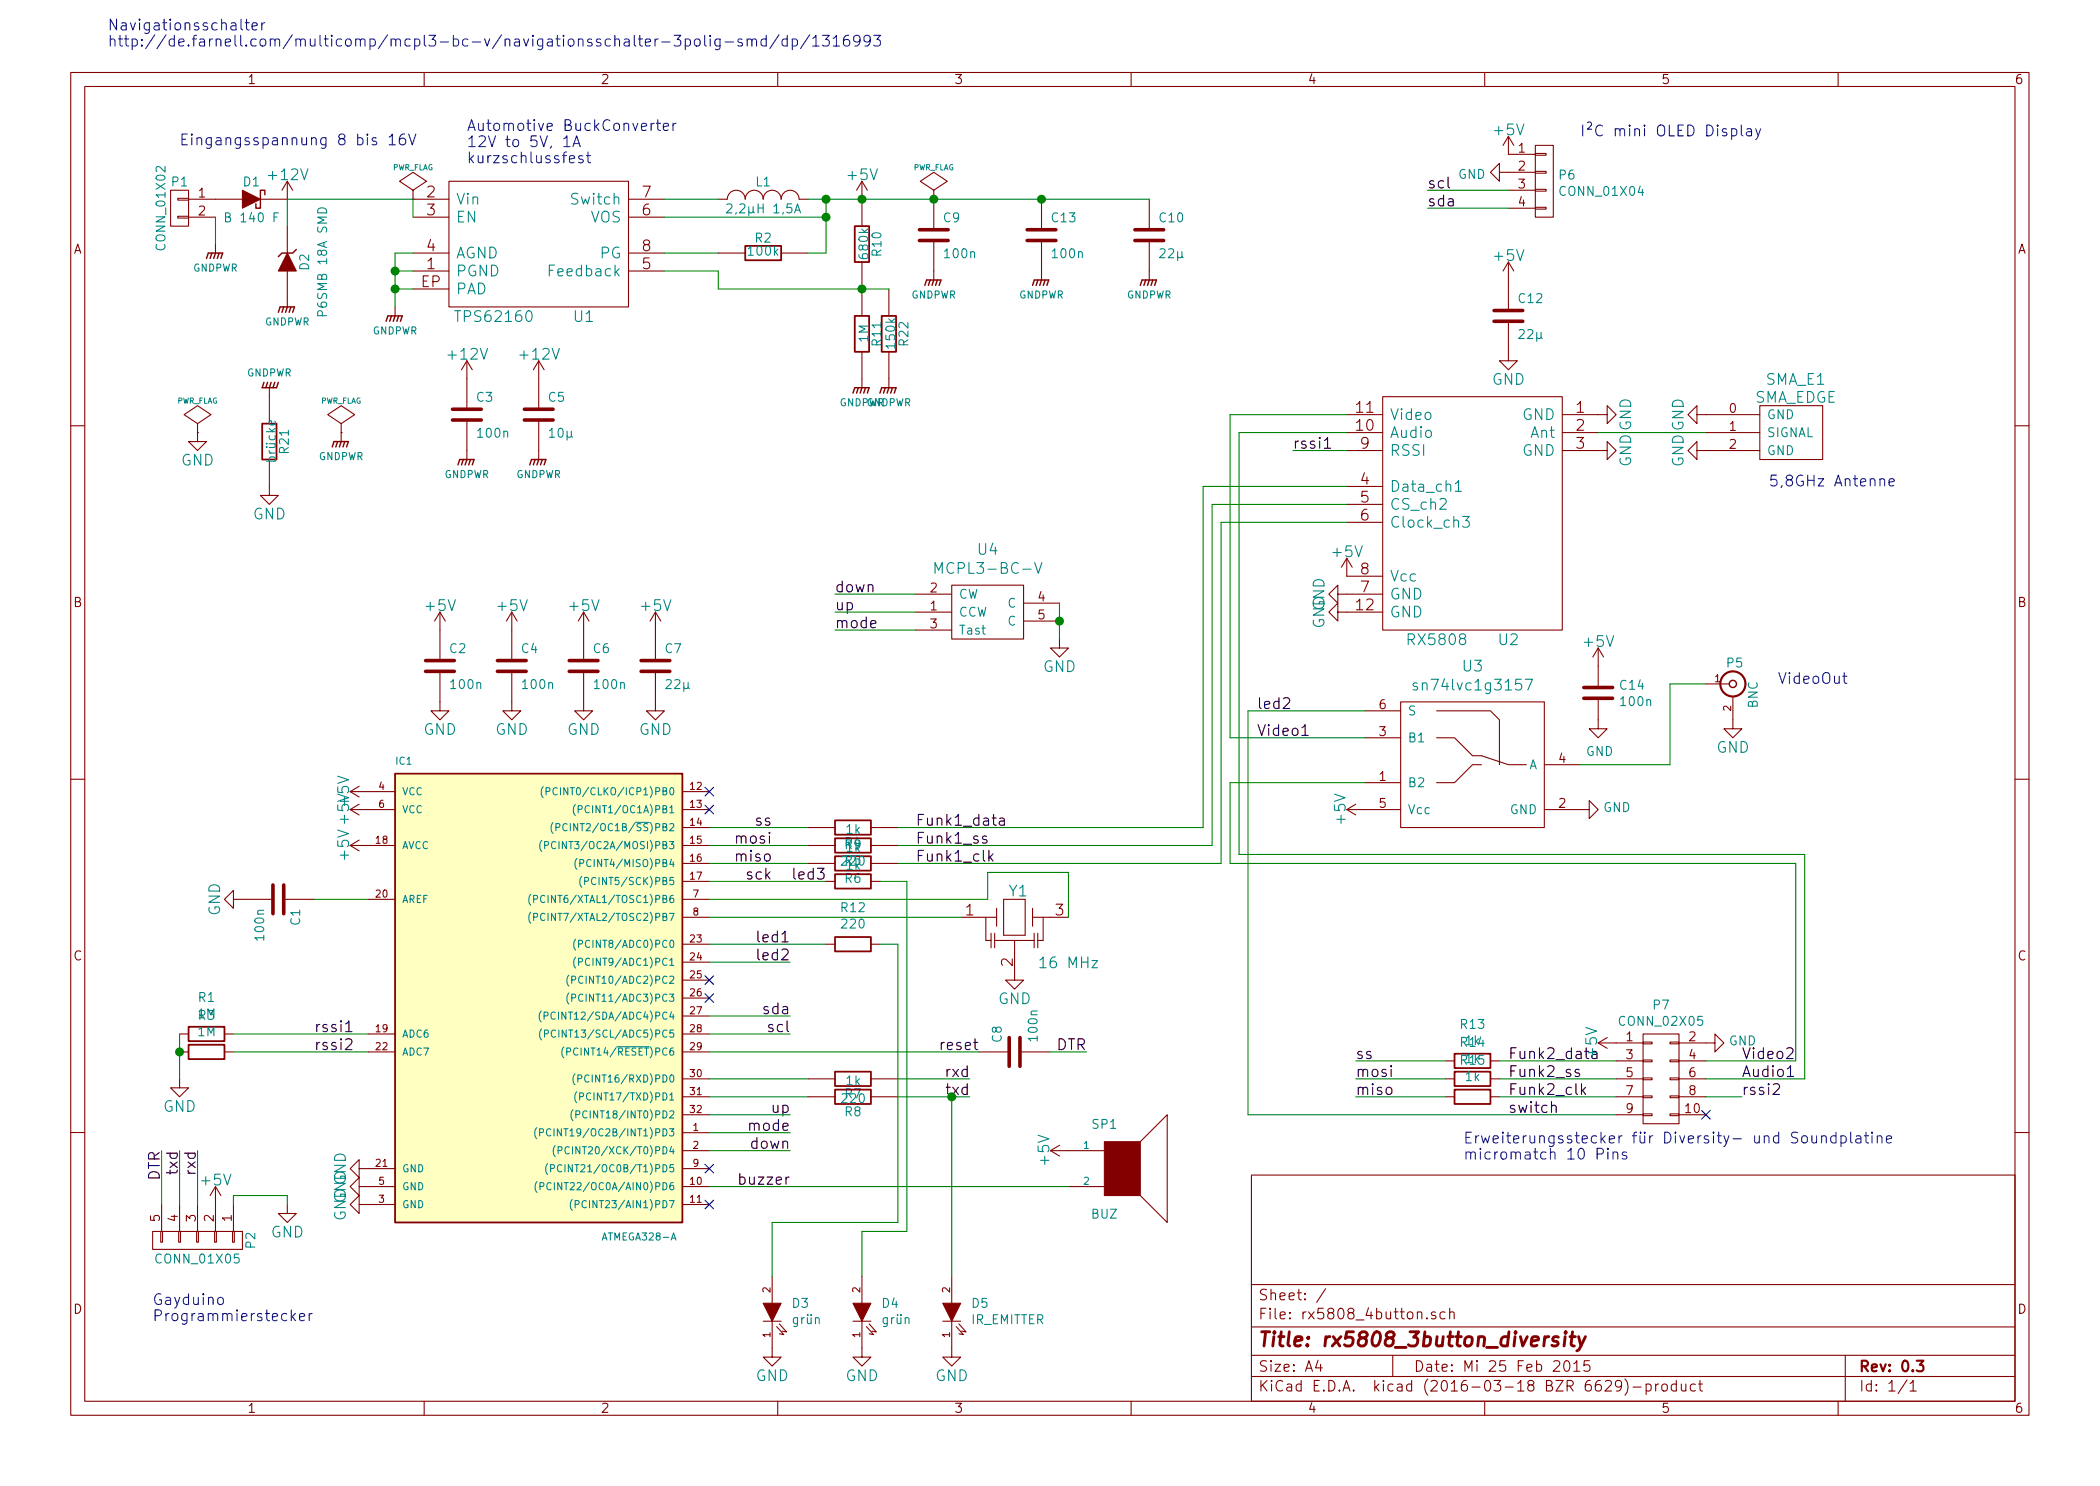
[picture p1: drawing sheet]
EESchema Schematic File Version 2
LIBS:SMA_EDGE
LIBS:power
LIBS:device
LIBS:transistors
LIBS:conn
LIBS:linear
LIBS:regul
LIBS:74xx
LIBS:cmos4000
LIBS:adc-dac
LIBS:memory
LIBS:xilinx
LIBS:microcontrollers
LIBS:dsp
LIBS:microchip
LIBS:analog_switches
LIBS:motorola
LIBS:texas
LIBS:intel
LIBS:audio
LIBS:interface
LIBS:digital-audio
LIBS:philips
LIBS:display
LIBS:cypress
LIBS:siliconi
LIBS:opto
LIBS:atmel
LIBS:contrib
LIBS:valves
LIBS:Resonator_3pins
LIBS:rx5808
LIBS:tps62160
LIBS:Rafi
LIBS:ok-74logic
LIBS:ok-switches
LIBS:rx5808_4button-cache
EELAYER 25 0
EELAYER END
$Descr A4 11693 8268
encoding utf-8
Sheet 1 1
Title "rx5808_3button_diversity"
Date "Mi 25 Feb 2015"
Rev "0.3"
Comp ""
Comment1 ""
Comment2 ""
Comment3 ""
Comment4 ""
$EndDescr
$Comp
L ATMEGA328-A IC1
U 1 1
P 2950 5500
F 0 "IC1" H 2200 6750 40  0000 L BNN
F 1 "ATMEGA328-A" H 3350 4100 40  0000 L BNN
F 2 "Housings_QFP:TQFP-32_7x7mm_Pitch0.8mm" H 2950 5500 30  0001 C CIN
F 3 "" H 2950 5500 60  0000 C CNN
	1    2950 5500
	1    0    0    -1  
$EndComp
$Comp
L +5V #PWR01
U 1 1
P 2050 4400
F 0 "#PWR01" H 2050 4250 60  0001 C CNN
F 1 "+5V" H 2050 4540 60  0000 C CNN
F 2 "" H 2050 4400 60  0000 C CNN
F 3 "" H 2050 4400 60  0000 C CNN
	1    2050 4400
	0    -1   -1   0   
$EndComp
$Comp
L +5V #PWR02
U 1 1
P 2050 4500
F 0 "#PWR02" H 2050 4350 60  0001 C CNN
F 1 "+5V" H 2050 4640 60  0000 C CNN
F 2 "" H 2050 4500 60  0000 C CNN
F 3 "" H 2050 4500 60  0000 C CNN
	1    2050 4500
	0    -1   -1   0   
$EndComp
$Comp
L +5V #PWR03
U 1 1
P 2050 4700
F 0 "#PWR03" H 2050 4550 60  0001 C CNN
F 1 "+5V" H 2050 4840 60  0000 C CNN
F 2 "" H 2050 4700 60  0000 C CNN
F 3 "" H 2050 4700 60  0000 C CNN
	1    2050 4700
	0    -1   -1   0   
$EndComp
$Comp
L GND #PWR04
U 1 1
P 2050 6500
F 0 "#PWR04" H 2050 6250 60  0001 C CNN
F 1 "GND" H 2050 6350 60  0000 C CNN
F 2 "" H 2050 6500 60  0000 C CNN
F 3 "" H 2050 6500 60  0000 C CNN
	1    2050 6500
	0    1    1    0   
$EndComp
$Comp
L GND #PWR05
U 1 1
P 2050 6600
F 0 "#PWR05" H 2050 6350 60  0001 C CNN
F 1 "GND" H 2050 6450 60  0000 C CNN
F 2 "" H 2050 6600 60  0000 C CNN
F 3 "" H 2050 6600 60  0000 C CNN
	1    2050 6600
	0    1    1    0   
$EndComp
$Comp
L GND #PWR06
U 1 1
P 2050 6700
F 0 "#PWR06" H 2050 6450 60  0001 C CNN
F 1 "GND" H 2050 6550 60  0000 C CNN
F 2 "" H 2050 6700 60  0000 C CNN
F 3 "" H 2050 6700 60  0000 C CNN
	1    2050 6700
	0    1    1    0   
$EndComp
$Comp
L C-RESCUE-rx5808_4button C2
U 1 1
P 2450 3700
F 0 "C2" H 2500 3800 50  0000 L CNN
F 1 "100n" H 2500 3600 50  0000 L CNN
F 2 "Capacitors_SMD:C_0603" H 2488 3550 30  0001 C CNN
F 3 "" H 2450 3700 60  0000 C CNN
	1    2450 3700
	1    0    0    -1  
$EndComp
$Comp
L +5V #PWR07
U 1 1
P 2450 3500
F 0 "#PWR07" H 2450 3350 60  0001 C CNN
F 1 "+5V" H 2450 3640 60  0000 C CNN
F 2 "" H 2450 3500 60  0000 C CNN
F 3 "" H 2450 3500 60  0000 C CNN
	1    2450 3500
	1    0    0    -1  
$EndComp
$Comp
L GND #PWR08
U 1 1
P 2450 3900
F 0 "#PWR08" H 2450 3650 60  0001 C CNN
F 1 "GND" H 2450 3750 60  0000 C CNN
F 2 "" H 2450 3900 60  0000 C CNN
F 3 "" H 2450 3900 60  0000 C CNN
	1    2450 3900
	1    0    0    -1  
$EndComp
$Comp
L C-RESCUE-rx5808_4button C4
U 1 1
P 2850 3700
F 0 "C4" H 2900 3800 50  0000 L CNN
F 1 "100n" H 2900 3600 50  0000 L CNN
F 2 "Capacitors_SMD:C_0603" H 2888 3550 30  0001 C CNN
F 3 "" H 2850 3700 60  0000 C CNN
	1    2850 3700
	1    0    0    -1  
$EndComp
$Comp
L +5V #PWR09
U 1 1
P 2850 3500
F 0 "#PWR09" H 2850 3350 60  0001 C CNN
F 1 "+5V" H 2850 3640 60  0000 C CNN
F 2 "" H 2850 3500 60  0000 C CNN
F 3 "" H 2850 3500 60  0000 C CNN
	1    2850 3500
	1    0    0    -1  
$EndComp
$Comp
L GND #PWR010
U 1 1
P 2850 3900
F 0 "#PWR010" H 2850 3650 60  0001 C CNN
F 1 "GND" H 2850 3750 60  0000 C CNN
F 2 "" H 2850 3900 60  0000 C CNN
F 3 "" H 2850 3900 60  0000 C CNN
	1    2850 3900
	1    0    0    -1  
$EndComp
$Comp
L C-RESCUE-rx5808_4button C6
U 1 1
P 3250 3700
F 0 "C6" H 3300 3800 50  0000 L CNN
F 1 "100n" H 3300 3600 50  0000 L CNN
F 2 "Capacitors_SMD:C_0603" H 3288 3550 30  0001 C CNN
F 3 "" H 3250 3700 60  0000 C CNN
	1    3250 3700
	1    0    0    -1  
$EndComp
$Comp
L +5V #PWR011
U 1 1
P 3250 3500
F 0 "#PWR011" H 3250 3350 60  0001 C CNN
F 1 "+5V" H 3250 3640 60  0000 C CNN
F 2 "" H 3250 3500 60  0000 C CNN
F 3 "" H 3250 3500 60  0000 C CNN
	1    3250 3500
	1    0    0    -1  
$EndComp
$Comp
L GND #PWR012
U 1 1
P 3250 3900
F 0 "#PWR012" H 3250 3650 60  0001 C CNN
F 1 "GND" H 3250 3750 60  0000 C CNN
F 2 "" H 3250 3900 60  0000 C CNN
F 3 "" H 3250 3900 60  0000 C CNN
	1    3250 3900
	1    0    0    -1  
$EndComp
$Comp
L C-RESCUE-rx5808_4button C7
U 1 1
P 3650 3700
F 0 "C7" H 3700 3800 50  0000 L CNN
F 1 "22µ" H 3700 3600 50  0000 L CNN
F 2 "Capacitors_SMD:C_1206" H 3688 3550 30  0001 C CNN
F 3 "" H 3650 3700 60  0000 C CNN
	1    3650 3700
	1    0    0    -1  
$EndComp
$Comp
L +5V #PWR013
U 1 1
P 3650 3500
F 0 "#PWR013" H 3650 3350 60  0001 C CNN
F 1 "+5V" H 3650 3640 60  0000 C CNN
F 2 "" H 3650 3500 60  0000 C CNN
F 3 "" H 3650 3500 60  0000 C CNN
	1    3650 3500
	1    0    0    -1  
$EndComp
$Comp
L GND #PWR014
U 1 1
P 3650 3900
F 0 "#PWR014" H 3650 3650 60  0001 C CNN
F 1 "GND" H 3650 3750 60  0000 C CNN
F 2 "" H 3650 3900 60  0000 C CNN
F 3 "" H 3650 3900 60  0000 C CNN
	1    3650 3900
	1    0    0    -1  
$EndComp
Text Label 4400 6200 2    60   ~ 0
up
Text Label 4400 6300 2    60   ~ 0
mode
Text Label 4400 6400 2    60   ~ 0
down
Text Label 4400 6600 2    60   ~ 0
buzzer
$Comp
L R-RESCUE-rx5808_4button R6
U 1 1
P 4750 4800
F 0 "R6" V 4830 4800 50  0000 C CNN
F 1 "1k" V 4757 4801 50  0000 C CNN
F 2 "Resistors_SMD:R_0603" V 4680 4800 30  0001 C CNN
F 3 "" H 4750 4800 30  0000 C CNN
	1    4750 4800
	0    1    1    0   
$EndComp
$Comp
L R-RESCUE-rx5808_4button R4
U 1 1
P 4750 4600
F 0 "R4" V 4830 4600 50  0000 C CNN
F 1 "1k" V 4757 4601 50  0000 C CNN
F 2 "Resistors_SMD:R_0603" V 4680 4600 30  0001 C CNN
F 3 "" H 4750 4600 30  0000 C CNN
	1    4750 4600
	0    1    1    0   
$EndComp
$Comp
L R-RESCUE-rx5808_4button R5
U 1 1
P 4750 4700
F 0 "R5" V 4830 4700 50  0000 C CNN
F 1 "1k" V 4757 4701 50  0000 C CNN
F 2 "Resistors_SMD:R_0603" V 4680 4700 30  0001 C CNN
F 3 "" H 4750 4700 30  0000 C CNN
	1    4750 4700
	0    1    1    0   
$EndComp
NoConn ~ 3950 4400
Text Label 4300 4700 2    60   ~ 0
mosi
Text Label 4300 4800 2    60   ~ 0
miso
Text Label 4300 4900 2    60   ~ 0
sck
Text Label 5450 5850 2    60   ~ 0
reset
$Comp
L C-RESCUE-rx5808_4button C1
U 1 1
P 1550 5000
F 0 "C1" H 1600 5100 50  0000 L CNN
F 1 "100n" H 1600 4900 50  0000 L CNN
F 2 "Capacitors_SMD:C_0603" H 1588 4850 30  0001 C CNN
F 3 "" H 1550 5000 60  0000 C CNN
	1    1550 5000
	0    1    1    0   
$EndComp
$Comp
L GND #PWR015
U 1 1
P 1350 5000
F 0 "#PWR015" H 1350 4750 60  0001 C CNN
F 1 "GND" H 1350 4850 60  0000 C CNN
F 2 "" H 1350 5000 60  0000 C CNN
F 3 "" H 1350 5000 60  0000 C CNN
	1    1350 5000
	0    1    1    0   
$EndComp
$Comp
L CONN_01X05 P2
U 1 1
P 1100 6900
F 0 "P2" H 1100 7200 50  0000 C CNN
F 1 "CONN_01X05" V 1200 6900 50  0000 C CNN
F 2 "Pin_Headers:Pin_Header_Angled_1x05" H 1100 6900 60  0001 C CNN
F 3 "" H 1100 6900 60  0000 C CNN
	1    1100 6900
	0    1    1    0   
$EndComp
Text Notes 850  7350 0    60   ~ 0
Gayduino\nProgrammierstecker
NoConn ~ 3950 5450
NoConn ~ 3950 5550
Text Label 1750 5750 0    60   ~ 0
rssi1
$Comp
L RESONATEUR Y1
U 1 1
P 5650 5150
F 0 "Y1" H 5670 5350 60  0000 C CNN
F 1 "16 MHz" H 5950 4950 60  0000 C CNN
F 2 "CSTCE16:CerOsc_3,2x1,3" H 5650 5150 60  0001 C CNN
F 3 "" H 5650 5150 60  0000 C CNN
	1    5650 5150
	1    0    0    -1  
$EndComp
$Comp
L GND #PWR016
U 1 1
P 5650 5400
F 0 "#PWR016" H 5650 5150 60  0001 C CNN
F 1 "GND" H 5650 5250 60  0000 C CNN
F 2 "" H 5650 5400 60  0000 C CNN
F 3 "" H 5650 5400 60  0000 C CNN
	1    5650 5400
	1    0    0    -1  
$EndComp
$Comp
L C-RESCUE-rx5808_4button C8
U 1 1
P 5650 5850
F 0 "C8" H 5700 5950 50  0000 L CNN
F 1 "100n" H 5700 5750 50  0000 L CNN
F 2 "Capacitors_SMD:C_0603" V 5850 5850 30  0001 C CNN
F 3 "" H 5650 5850 60  0000 C CNN
	1    5650 5850
	0    -1   -1   0   
$EndComp
Text Label 6050 5850 2    60   ~ 0
DTR
Text Label 5400 6000 2    60   ~ 0
rxd
Text Label 5400 6100 2    60   ~ 0
txd
Text Label 1100 6400 3    60   ~ 0
rxd
Text Label 1000 6400 3    60   ~ 0
txd
Text Label 900  6400 3    60   ~ 0
DTR
$Comp
L GND #PWR017
U 1 1
P 1600 6700
F 0 "#PWR017" H 1600 6450 60  0001 C CNN
F 1 "GND" H 1600 6550 60  0000 C CNN
F 2 "" H 1600 6700 60  0000 C CNN
F 3 "" H 1600 6700 60  0000 C CNN
	1    1600 6700
	1    0    0    -1  
$EndComp
$Comp
L +5V #PWR018
U 1 1
P 1200 6700
F 0 "#PWR018" H 1200 6550 60  0001 C CNN
F 1 "+5V" H 1200 6840 60  0000 C CNN
F 2 "" H 1200 6700 60  0000 C CNN
F 3 "" H 1200 6700 60  0000 C CNN
	1    1200 6700
	1    0    0    -1  
$EndComp
$Comp
L R-RESCUE-rx5808_4button R7
U 1 1
P 4750 6000
F 0 "R7" V 4830 6000 50  0000 C CNN
F 1 "1k" V 4757 6001 50  0000 C CNN
F 2 "Resistors_SMD:R_0603" V 4680 6000 30  0001 C CNN
F 3 "" H 4750 6000 30  0000 C CNN
	1    4750 6000
	0    1    1    0   
$EndComp
$Comp
L R-RESCUE-rx5808_4button R8
U 1 1
P 4750 6100
F 0 "R8" V 4830 6100 50  0000 C CNN
F 1 "220" V 4757 6101 50  0000 C CNN
F 2 "Resistors_SMD:R_0603" V 4680 6100 30  0001 C CNN
F 3 "" H 4750 6100 30  0000 C CNN
	1    4750 6100
	0    1    1    0   
$EndComp
Text Label 5100 4800 0    60   ~ 0
Funk1_clk
Text Label 5100 4700 0    60   ~ 0
Funk1_ss
Text Label 5100 4600 0    60   ~ 0
Funk1_data
$Comp
L RX5808 U2
U 1 1
P 8200 2850
F 0 "U2" H 8400 2150 60  0000 C CNN
F 1 "RX5808" H 8000 2150 60  0000 C CNN
F 2 "Foxtech:RX5808" H 6750 2050 60  0001 C CNN
F 3 "" H 6750 2050 60  0000 C CNN
	1    8200 2850
	1    0    0    -1  
$EndComp
$Comp
L +5V #PWR019
U 1 1
P 7500 3200
F 0 "#PWR019" H 7500 3050 60  0001 C CNN
F 1 "+5V" H 7500 3340 60  0000 C CNN
F 2 "" H 7500 3200 60  0000 C CNN
F 3 "" H 7500 3200 60  0000 C CNN
	1    7500 3200
	1    0    0    -1  
$EndComp
$Comp
L GND #PWR020
U 1 1
P 7500 3400
F 0 "#PWR020" H 7500 3150 60  0001 C CNN
F 1 "GND" H 7500 3250 60  0000 C CNN
F 2 "" H 7500 3400 60  0000 C CNN
F 3 "" H 7500 3400 60  0000 C CNN
	1    7500 3400
	0    1    1    0   
$EndComp
$Comp
L GND #PWR021
U 1 1
P 7500 3300
F 0 "#PWR021" H 7500 3050 60  0001 C CNN
F 1 "GND" H 7500 3150 60  0000 C CNN
F 2 "" H 7500 3300 60  0000 C CNN
F 3 "" H 7500 3300 60  0000 C CNN
	1    7500 3300
	0    1    1    0   
$EndComp
$Comp
L GND #PWR022
U 1 1
P 8900 2500
F 0 "#PWR022" H 8900 2250 60  0001 C CNN
F 1 "GND" H 8900 2350 60  0000 C CNN
F 2 "" H 8900 2500 60  0000 C CNN
F 3 "" H 8900 2500 60  0000 C CNN
	1    8900 2500
	0    -1   -1   0   
$EndComp
$Comp
L GND #PWR023
U 1 1
P 8900 2300
F 0 "#PWR023" H 8900 2050 60  0001 C CNN
F 1 "GND" H 8900 2150 60  0000 C CNN
F 2 "" H 8900 2300 60  0000 C CNN
F 3 "" H 8900 2300 60  0000 C CNN
	1    8900 2300
	0    -1   -1   0   
$EndComp
$Comp
L GND #PWR024
U 1 1
P 9500 2500
F 0 "#PWR024" H 9500 2250 60  0001 C CNN
F 1 "GND" H 9500 2350 60  0000 C CNN
F 2 "" H 9500 2500 60  0000 C CNN
F 3 "" H 9500 2500 60  0000 C CNN
	1    9500 2500
	0    1    1    0   
$EndComp
Text Label 7200 2500 0    60   ~ 0
rssi1
$Comp
L BNC P5
U 1 1
P 9650 3800
F 0 "P5" H 9660 3920 50  0000 C CNN
F 1 "BNC" V 9760 3740 50  0000 C CNN
F 2 "Pin_Headers:Pin_Header_Angled_1x02" H 9650 3800 60  0001 C CNN
F 3 "" H 9650 3800 60  0000 C CNN
	1    9650 3800
	1    0    0    -1  
$EndComp
$Comp
L GND #PWR025
U 1 1
P 9650 4000
F 0 "#PWR025" H 9650 3750 60  0001 C CNN
F 1 "GND" H 9650 3850 60  0000 C CNN
F 2 "" H 9650 4000 60  0000 C CNN
F 3 "" H 9650 4000 60  0000 C CNN
	1    9650 4000
	1    0    0    -1  
$EndComp
Text Notes 9900 3800 0    60   ~ 0
VideoOut
Text Notes 9850 2700 0    60   ~ 0
5,8GHz Antenne
$Comp
L C-RESCUE-rx5808_4button C12
U 1 1
P 8400 1750
F 0 "C12" H 8450 1850 50  0000 L CNN
F 1 "22µ" H 8450 1650 50  0000 L CNN
F 2 "Capacitors_SMD:C_1206" H 8438 1600 30  0001 C CNN
F 3 "" H 8400 1750 60  0000 C CNN
	1    8400 1750
	1    0    0    -1  
$EndComp
$Comp
L +5V #PWR026
U 1 1
P 8400 1550
F 0 "#PWR026" H 8400 1400 60  0001 C CNN
F 1 "+5V" H 8400 1690 60  0000 C CNN
F 2 "" H 8400 1550 60  0000 C CNN
F 3 "" H 8400 1550 60  0000 C CNN
	1    8400 1550
	1    0    0    -1  
$EndComp
$Comp
L GND #PWR027
U 1 1
P 8400 1950
F 0 "#PWR027" H 8400 1700 60  0001 C CNN
F 1 "GND" H 8400 1800 60  0000 C CNN
F 2 "" H 8400 1950 60  0000 C CNN
F 3 "" H 8400 1950 60  0000 C CNN
	1    8400 1950
	1    0    0    -1  
$EndComp
$Comp
L TPS62160 U1
U 1 1
P 3000 1350
F 0 "U1" H 3250 950 60  0000 C CNN
F 1 "TPS62160" H 2750 950 60  0000 C CNN
F 2 "Housings_DFN_QFN:DFN-8-1EP_2x2mm_Pitch0.5mm" H 1650 700 60  0001 C CNN
F 3 "" H 1650 700 60  0000 C CNN
	1    3000 1350
	1    0    0    -1  
$EndComp
$Comp
L CONN_01X02 P1
U 1 1
P 1000 1150
F 0 "P1" H 1000 1300 50  0000 C CNN
F 1 "CONN_01X02" V 1100 1150 50  0000 C CNN
F 2 "Sockets_MOLEX_KK-System:Socket_MOLEX-KK-RM2-54mm_Lock_2pin_straight" H 1000 1150 60  0001 C CNN
F 3 "" H 1000 1150 60  0000 C CNN
	1    1000 1150
	-1   0    0    -1  
$EndComp
$Comp
L DIODESCH D1
U 1 1
P 1400 1100
F 0 "D1" H 1400 1200 50  0000 C CNN
F 1 "B 140 F" H 1400 1000 50  0000 C CNN
F 2 "Diodes_SMD:SMA_Standard" H 1400 1100 60  0001 C CNN
F 3 "" H 1400 1100 60  0000 C CNN
	1    1400 1100
	1    0    0    -1  
$EndComp
$Comp
L INDUCTOR_SMALL L1
U 1 1
P 4250 1100
F 0 "L1" H 4250 1200 50  0000 C CNN
F 1 "2,2µH 1,5A" H 4250 1050 50  0000 C CNN
F 2 "NR3015:NR3015" H 4250 1100 60  0001 C CNN
F 3 "" H 4250 1100 60  0000 C CNN
F 4 "NR3015T2R2M" H 4250 1100 60  0001 C CNN "Name"
F 5 "587-1648-1-ND" H 4250 1100 60  0001 C CNN "Digikeynummer"
	1    4250 1100
	1    0    0    -1  
$EndComp
$Comp
L R-RESCUE-rx5808_4button R2
U 1 1
P 4250 1400
F 0 "R2" V 4330 1400 50  0000 C CNN
F 1 "100k" V 4257 1401 50  0000 C CNN
F 2 "Resistors_SMD:R_0603" V 4180 1400 30  0001 C CNN
F 3 "" H 4250 1400 30  0000 C CNN
	1    4250 1400
	0    -1   -1   0   
$EndComp
$Comp
L R-RESCUE-rx5808_4button R10
U 1 1
P 4800 1350
F 0 "R10" V 4880 1350 50  0000 C CNN
F 1 "680k" V 4807 1351 50  0000 C CNN
F 2 "Resistors_SMD:R_0603" V 4730 1350 30  0001 C CNN
F 3 "" H 4800 1350 30  0000 C CNN
	1    4800 1350
	1    0    0    -1  
$EndComp
$Comp
L R-RESCUE-rx5808_4button R11
U 1 1
P 4800 1850
F 0 "R11" V 4880 1850 50  0000 C CNN
F 1 "1M" V 4807 1851 50  0000 C CNN
F 2 "Resistors_SMD:R_0603" V 4730 1850 30  0001 C CNN
F 3 "" H 4800 1850 30  0000 C CNN
	1    4800 1850
	1    0    0    -1  
$EndComp
$Comp
L C-RESCUE-rx5808_4button C9
U 1 1
P 5200 1300
F 0 "C9" H 5250 1400 50  0000 L CNN
F 1 "100n" H 5250 1200 50  0000 L CNN
F 2 "Capacitors_SMD:C_0603" H 5238 1150 30  0001 C CNN
F 3 "" H 5200 1300 60  0000 C CNN
	1    5200 1300
	1    0    0    -1  
$EndComp
$Comp
L C-RESCUE-rx5808_4button C10
U 1 1
P 6400 1300
F 0 "C10" H 6450 1400 50  0000 L CNN
F 1 "22µ" H 6450 1200 50  0000 L CNN
F 2 "Capacitors_SMD:C_1206" H 6438 1150 30  0001 C CNN
F 3 "" H 6400 1300 60  0000 C CNN
	1    6400 1300
	1    0    0    -1  
$EndComp
$Comp
L +5V #PWR028
U 1 1
P 4800 1100
F 0 "#PWR028" H 4800 950 60  0001 C CNN
F 1 "+5V" H 4800 1240 60  0000 C CNN
F 2 "" H 4800 1100 60  0000 C CNN
F 3 "" H 4800 1100 60  0000 C CNN
	1    4800 1100
	1    0    0    -1  
$EndComp
$Comp
L +12V #PWR029
U 1 1
P 1600 1100
F 0 "#PWR029" H 1600 950 60  0001 C CNN
F 1 "+12V" H 1600 1240 60  0000 C CNN
F 2 "" H 1600 1100 60  0000 C CNN
F 3 "" H 1600 1100 60  0000 C CNN
	1    1600 1100
	1    0    0    -1  
$EndComp
$Comp
L C-RESCUE-rx5808_4button C3
U 1 1
P 2600 2300
F 0 "C3" H 2650 2400 50  0000 L CNN
F 1 "100n" H 2650 2200 50  0000 L CNN
F 2 "Capacitors_SMD:C_0603" H 2638 2150 30  0001 C CNN
F 3 "" H 2600 2300 60  0000 C CNN
	1    2600 2300
	1    0    0    -1  
$EndComp
$Comp
L C-RESCUE-rx5808_4button C5
U 1 1
P 3000 2300
F 0 "C5" H 3050 2400 50  0000 L CNN
F 1 "10µ" H 3050 2200 50  0000 L CNN
F 2 "Capacitors_SMD:C_1206" H 3038 2150 30  0001 C CNN
F 3 "" H 3000 2300 60  0000 C CNN
	1    3000 2300
	1    0    0    -1  
$EndComp
$Comp
L +12V #PWR030
U 1 1
P 2600 2100
F 0 "#PWR030" H 2600 1950 60  0001 C CNN
F 1 "+12V" H 2600 2240 60  0000 C CNN
F 2 "" H 2600 2100 60  0000 C CNN
F 3 "" H 2600 2100 60  0000 C CNN
	1    2600 2100
	1    0    0    -1  
$EndComp
$Comp
L +12V #PWR031
U 1 1
P 3000 2100
F 0 "#PWR031" H 3000 1950 60  0001 C CNN
F 1 "+12V" H 3000 2240 60  0000 C CNN
F 2 "" H 3000 2100 60  0000 C CNN
F 3 "" H 3000 2100 60  0000 C CNN
	1    3000 2100
	1    0    0    -1  
$EndComp
Text Notes 1000 800  0    60   ~ 0
Eingangsspannung 8 bis 16V
Text Notes 2600 900  0    60   ~ 0
Automotive BuckConverter\n12V to 5V, 1A\nkurzschlussfest
$Comp
L ZENER D2
U 1 1
P 1600 1450
F 0 "D2" H 1600 1550 50  0000 C CNN
F 1 "P6SMB 18A SMD" H 1600 1650 50  0000 C CNN
F 2 "Diodes_SMD:SMB_Standard" H 1600 1450 60  0001 C CNN
F 3 "" H 1600 1450 60  0000 C CNN
	1    1600 1450
	0    1    1    0   
$EndComp
$Comp
L SPEAKER SP1
U 1 1
P 6250 6500
F 0 "SP1" H 6150 6750 50  0000 C CNN
F 1 "BUZ" H 6150 6250 50  0000 C CNN
F 2 "Buzzers_Beepers:Buzzer_12x9.5RM7.6" H 6250 6500 60  0001 C CNN
F 3 "" H 6250 6500 60  0000 C CNN
	1    6250 6500
	1    0    0    -1  
$EndComp
$Comp
L PWR_FLAG #FLG032
U 1 1
P 1100 2400
F 0 "#FLG032" H 1100 2495 30  0001 C CNN
F 1 "PWR_FLAG" H 1100 2580 30  0000 C CNN
F 2 "" H 1100 2400 60  0000 C CNN
F 3 "" H 1100 2400 60  0000 C CNN
	1    1100 2400
	1    0    0    -1  
$EndComp
$Comp
L GND #PWR033
U 1 1
P 1100 2400
F 0 "#PWR033" H 1100 2150 60  0001 C CNN
F 1 "GND" H 1100 2250 60  0000 C CNN
F 2 "" H 1100 2400 60  0000 C CNN
F 3 "" H 1100 2400 60  0000 C CNN
	1    1100 2400
	1    0    0    -1  
$EndComp
$Comp
L PWR_FLAG #FLG034
U 1 1
P 2300 1100
F 0 "#FLG034" H 2300 1195 30  0001 C CNN
F 1 "PWR_FLAG" H 2300 1280 30  0000 C CNN
F 2 "" H 2300 1100 60  0000 C CNN
F 3 "" H 2300 1100 60  0000 C CNN
	1    2300 1100
	1    0    0    -1  
$EndComp
$Comp
L PWR_FLAG #FLG035
U 1 1
P 5200 1100
F 0 "#FLG035" H 5200 1195 30  0001 C CNN
F 1 "PWR_FLAG" H 5200 1280 30  0000 C CNN
F 2 "" H 5200 1100 60  0000 C CNN
F 3 "" H 5200 1100 60  0000 C CNN
	1    5200 1100
	1    0    0    -1  
$EndComp
$Comp
L SMA_EDGE SMA_E1
U 1 1
P 9850 2400
F 0 "SMA_E1" H 10000 2700 60  0000 C CNN
F 1 "SMA_EDGE" H 10000 2600 60  0000 C CNN
F 2 "PhilippsFootprints:SMA_EDGE_small" H 9850 2400 60  0001 C CNN
F 3 "" H 9850 2400 60  0000 C CNN
	1    9850 2400
	1    0    0    -1  
$EndComp
$Comp
L GND #PWR036
U 1 1
P 9500 2300
F 0 "#PWR036" H 9500 2050 60  0001 C CNN
F 1 "GND" H 9500 2150 60  0000 C CNN
F 2 "" H 9500 2300 60  0000 C CNN
F 3 "" H 9500 2300 60  0000 C CNN
	1    9500 2300
	0    1    1    0   
$EndComp
$Comp
L GNDPWR #PWR037
U 1 1
P 4800 2100
F 0 "#PWR037" H 4800 1900 40  0001 C CNN
F 1 "GNDPWR" H 4800 1970 40  0000 C CNN
F 2 "" H 4800 2050 60  0000 C CNN
F 3 "" H 4800 2050 60  0000 C CNN
	1    4800 2100
	1    0    0    -1  
$EndComp
$Comp
L GNDPWR #PWR038
U 1 1
P 5200 1500
F 0 "#PWR038" H 5200 1300 40  0001 C CNN
F 1 "GNDPWR" H 5200 1370 40  0000 C CNN
F 2 "" H 5200 1450 60  0000 C CNN
F 3 "" H 5200 1450 60  0000 C CNN
	1    5200 1500
	1    0    0    -1  
$EndComp
$Comp
L GNDPWR #PWR039
U 1 1
P 6400 1500
F 0 "#PWR039" H 6400 1300 40  0001 C CNN
F 1 "GNDPWR" H 6400 1370 40  0000 C CNN
F 2 "" H 6400 1450 60  0000 C CNN
F 3 "" H 6400 1450 60  0000 C CNN
	1    6400 1500
	1    0    0    -1  
$EndComp
$Comp
L GNDPWR #PWR040
U 1 1
P 1600 1650
F 0 "#PWR040" H 1600 1450 40  0001 C CNN
F 1 "GNDPWR" H 1600 1520 40  0000 C CNN
F 2 "" H 1600 1600 60  0000 C CNN
F 3 "" H 1600 1600 60  0000 C CNN
	1    1600 1650
	1    0    0    -1  
$EndComp
$Comp
L GNDPWR #PWR041
U 1 1
P 1200 1350
F 0 "#PWR041" H 1200 1150 40  0001 C CNN
F 1 "GNDPWR" H 1200 1220 40  0000 C CNN
F 2 "" H 1200 1300 60  0000 C CNN
F 3 "" H 1200 1300 60  0000 C CNN
	1    1200 1350
	1    0    0    -1  
$EndComp
$Comp
L GNDPWR #PWR042
U 1 1
P 2200 1700
F 0 "#PWR042" H 2200 1500 40  0001 C CNN
F 1 "GNDPWR" H 2200 1570 40  0000 C CNN
F 2 "" H 2200 1650 60  0000 C CNN
F 3 "" H 2200 1650 60  0000 C CNN
	1    2200 1700
	1    0    0    -1  
$EndComp
$Comp
L GNDPWR #PWR043
U 1 1
P 1500 2200
F 0 "#PWR043" H 1500 2000 40  0001 C CNN
F 1 "GNDPWR" H 1500 2070 40  0000 C CNN
F 2 "" H 1500 2150 60  0000 C CNN
F 3 "" H 1500 2150 60  0000 C CNN
	1    1500 2200
	-1   0    0    1   
$EndComp
$Comp
L R-RESCUE-rx5808_4button R21
U 1 1
P 1500 2450
F 0 "R21" V 1580 2450 50  0000 C CNN
F 1 "brücke" V 1507 2451 50  0000 C CNN
F 2 "Resistors_SMD:R_0603" V 1430 2450 30  0001 C CNN
F 3 "" H 1500 2450 30  0000 C CNN
	1    1500 2450
	1    0    0    -1  
$EndComp
$Comp
L GND #PWR044
U 1 1
P 1500 2700
F 0 "#PWR044" H 1500 2450 60  0001 C CNN
F 1 "GND" H 1500 2550 60  0000 C CNN
F 2 "" H 1500 2700 60  0000 C CNN
F 3 "" H 1500 2700 60  0000 C CNN
	1    1500 2700
	1    0    0    -1  
$EndComp
$Comp
L PWR_FLAG #FLG045
U 1 1
P 1900 2400
F 0 "#FLG045" H 1900 2495 30  0001 C CNN
F 1 "PWR_FLAG" H 1900 2580 30  0000 C CNN
F 2 "" H 1900 2400 60  0000 C CNN
F 3 "" H 1900 2400 60  0000 C CNN
	1    1900 2400
	1    0    0    -1  
$EndComp
$Comp
L GNDPWR #PWR046
U 1 1
P 1900 2400
F 0 "#PWR046" H 1900 2200 40  0001 C CNN
F 1 "GNDPWR" H 1900 2270 40  0000 C CNN
F 2 "" H 1900 2350 60  0000 C CNN
F 3 "" H 1900 2350 60  0000 C CNN
	1    1900 2400
	1    0    0    -1  
$EndComp
$Comp
L GNDPWR #PWR047
U 1 1
P 2600 2500
F 0 "#PWR047" H 2600 2300 40  0001 C CNN
F 1 "GNDPWR" H 2600 2370 40  0000 C CNN
F 2 "" H 2600 2450 60  0000 C CNN
F 3 "" H 2600 2450 60  0000 C CNN
	1    2600 2500
	1    0    0    -1  
$EndComp
$Comp
L GNDPWR #PWR048
U 1 1
P 3000 2500
F 0 "#PWR048" H 3000 2300 40  0001 C CNN
F 1 "GNDPWR" H 3000 2370 40  0000 C CNN
F 2 "" H 3000 2450 60  0000 C CNN
F 3 "" H 3000 2450 60  0000 C CNN
	1    3000 2500
	1    0    0    -1  
$EndComp
$Comp
L R-RESCUE-rx5808_4button R22
U 1 1
P 4950 1850
F 0 "R22" V 5030 1850 50  0000 C CNN
F 1 "150k" V 4957 1851 50  0000 C CNN
F 2 "Resistors_SMD:R_0603" V 4880 1850 30  0001 C CNN
F 3 "" H 4950 1850 30  0000 C CNN
	1    4950 1850
	1    0    0    -1  
$EndComp
$Comp
L GNDPWR #PWR049
U 1 1
P 4950 2100
F 0 "#PWR049" H 4950 1900 40  0001 C CNN
F 1 "GNDPWR" H 4950 1970 40  0000 C CNN
F 2 "" H 4950 2050 60  0000 C CNN
F 3 "" H 4950 2050 60  0000 C CNN
	1    4950 2100
	1    0    0    -1  
$EndComp
$Comp
L GNDPWR #PWR050
U 1 1
P 5800 1500
F 0 "#PWR050" H 5800 1300 40  0001 C CNN
F 1 "GNDPWR" H 5800 1370 40  0000 C CNN
F 2 "" H 5800 1450 60  0000 C CNN
F 3 "" H 5800 1450 60  0000 C CNN
	1    5800 1500
	1    0    0    -1  
$EndComp
$Comp
L C-RESCUE-rx5808_4button C13
U 1 1
P 5800 1300
F 0 "C13" H 5850 1400 50  0000 L CNN
F 1 "100n" H 5850 1200 50  0000 L CNN
F 2 "Capacitors_SMD:C_0603" H 5838 1150 30  0001 C CNN
F 3 "" H 5800 1300 60  0000 C CNN
	1    5800 1300
	1    0    0    -1  
$EndComp
$Comp
L CONN_01X04 P6
U 1 1
P 8600 1000
F 0 "P6" H 8677 1038 50  0000 L CNN
F 1 "CONN_01X04" H 8677 947 50  0000 L CNN
F 2 "Pin_Headers:Pin_Header_Straight_1x04" H 8600 1000 50  0001 C CNN
F 3 "" H 8600 1000 50  0000 C CNN
	1    8600 1000
	1    0    0    -1  
$EndComp
Text Notes 8800 750  0    60   ~ 0
I²C mini OLED Display
Text Label 1750 5850 0    60   ~ 0
rssi2
Text Label 7950 1150 0    60   ~ 0
sda
Text Label 7950 1050 0    60   ~ 0
scl
$Comp
L +5V #PWR051
U 1 1
P 8400 850
F 0 "#PWR051" H 8400 700 60  0001 C CNN
F 1 "+5V" H 8400 990 60  0000 C CNN
F 2 "" H 8400 850 60  0000 C CNN
F 3 "" H 8400 850 60  0000 C CNN
	1    8400 850 
	1    0    0    -1  
$EndComp
$Comp
L GND #PWR052
U 1 1
P 8400 950
F 0 "#PWR052" H 8400 700 50  0001 C CNN
F 1 "GND" V 8408 822 50  0000 R CNN
F 2 "" H 8400 950 50  0000 C CNN
F 3 "" H 8400 950 50  0000 C CNN
	1    8400 950 
	0    1    1    0   
$EndComp
Text Label 4400 5650 2    60   ~ 0
sda
Text Label 4400 5750 2    60   ~ 0
scl
Text Label 4400 5250 2    60   ~ 0
led1
Text Label 4400 5350 2    60   ~ 0
led2
Text Label 4600 4900 2    60   ~ 0
led3
$Comp
L R R1
U 1 1
P 1150 5750
F 0 "R1" V 943 5750 50  0000 C CNN
F 1 "1M" V 1034 5750 50  0000 C CNN
F 2 "Resistors_SMD:R_0603" V 1080 5750 50  0001 C CNN
F 3 "" H 1150 5750 50  0000 C CNN
	1    1150 5750
	0    1    1    0   
$EndComp
$Comp
L R R3
U 1 1
P 1150 5850
F 0 "R3" V 943 5850 50  0000 C CNN
F 1 "1M" V 1034 5850 50  0000 C CNN
F 2 "Resistors_SMD:R_0603" V 1080 5850 50  0001 C CNN
F 3 "" H 1150 5850 50  0000 C CNN
	1    1150 5850
	0    1    1    0   
$EndComp
$Comp
L CONN_02X05 P7
U 1 1
P 9250 6000
F 0 "P7" H 9250 6415 50  0000 C CNN
F 1 "CONN_02X05" H 9250 6324 50  0000 C CNN
F 2 "spezifisch:con-amp-micromatch-MICROMATCH-10" H 9250 4800 50  0001 C CNN
F 3 "" H 9250 4800 50  0000 C CNN
	1    9250 6000
	1    0    0    -1  
$EndComp
Text Notes 8150 6450 0    60   ~ 0
Erweiterungsstecker für Diversity- und Soundplatine\nmicromatch 10 Pins
$Comp
L sn74lvc1g3157 U3
U 1 1
P 8200 4250
F 0 "U3" H 8200 4803 60  0000 C CNN
F 1 "sn74lvc1g3157" H 8200 4697 60  0000 C CNN
F 2 "TO_SOT_Packages_SMD:SC-70-6" H 6950 3750 60  0001 C CNN
F 3 "" H 6950 3750 60  0000 C CNN
	1    8200 4250
	1    0    0    -1  
$EndComp
$Comp
L GND #PWR053
U 1 1
P 8800 4500
F 0 "#PWR053" H 8800 4250 50  0001 C CNN
F 1 "GND" V 8808 4372 50  0000 R CNN
F 2 "" H 8800 4500 50  0000 C CNN
F 3 "" H 8800 4500 50  0000 C CNN
	1    8800 4500
	0    -1   -1   0   
$EndComp
$Comp
L GND #PWR054
U 1 1
P 9500 5800
F 0 "#PWR054" H 9500 5550 50  0001 C CNN
F 1 "GND" V 9508 5672 50  0000 R CNN
F 2 "" H 9500 5800 50  0000 C CNN
F 3 "" H 9500 5800 50  0000 C CNN
	1    9500 5800
	0    -1   -1   0   
$EndComp
Text Label 4300 4600 2    60   ~ 0
ss
$Comp
L R R13
U 1 1
P 8200 5900
F 0 "R13" V 7993 5900 50  0000 C CNN
F 1 "1k" V 8084 5900 50  0000 C CNN
F 2 "Resistors_SMD:R_0603" V 8085 5900 50  0001 C CNN
F 3 "" H 8200 5900 50  0000 C CNN
	1    8200 5900
	0    1    1    0   
$EndComp
$Comp
L R R14
U 1 1
P 8200 6000
F 0 "R14" V 7993 6000 50  0000 C CNN
F 1 "1k" V 8084 6000 50  0000 C CNN
F 2 "Resistors_SMD:R_0603" V 8085 6000 50  0001 C CNN
F 3 "" H 8200 6000 50  0000 C CNN
	1    8200 6000
	0    1    1    0   
$EndComp
$Comp
L R R15
U 1 1
P 8200 6100
F 0 "R15" V 7993 6100 50  0000 C CNN
F 1 "1k" V 8084 6100 50  0000 C CNN
F 2 "Resistors_SMD:R_0603" V 8085 6100 50  0001 C CNN
F 3 "" H 8200 6100 50  0000 C CNN
	1    8200 6100
	0    1    1    0   
$EndComp
Text Label 7550 5900 0    60   ~ 0
ss
Text Label 7550 6000 0    60   ~ 0
mosi
Text Label 7550 6100 0    60   ~ 0
miso
Text Label 8400 5900 0    60   ~ 0
Funk2_data
Text Label 8400 6000 0    60   ~ 0
Funk2_ss
Text Label 8400 6100 0    60   ~ 0
Funk2_clk
Text Label 9700 5900 0    60   ~ 0
Video2
Text Label 7000 4100 0    60   ~ 0
Video1
Text Label 9700 6000 0    60   ~ 0
Audio1
Text Label 9700 6100 0    60   ~ 0
rssi2
Text Label 8400 6200 0    60   ~ 0
switch
Text Label 7000 3950 0    60   ~ 0
led2
NoConn ~ 3950 6700
NoConn ~ 3950 4500
NoConn ~ 3950 6500
$Comp
L C C14
U 1 1
P 8900 3850
F 0 "C14" H 9015 3896 50  0000 L CNN
F 1 "100n" H 9015 3805 50  0000 L CNN
F 2 "Capacitors_SMD:C_0603" H 8938 3700 50  0001 C CNN
F 3 "" H 8900 3850 50  0000 C CNN
	1    8900 3850
	1    0    0    -1  
$EndComp
$Comp
L GND #PWR055
U 1 1
P 8900 4000
F 0 "#PWR055" H 8900 3750 50  0001 C CNN
F 1 "GND" H 8908 3827 50  0000 C CNN
F 2 "" H 8900 4000 50  0000 C CNN
F 3 "" H 8900 4000 50  0000 C CNN
	1    8900 4000
	1    0    0    -1  
$EndComp
$Comp
L GND #PWR056
U 1 1
P 1000 6000
F 0 "#PWR056" H 1000 5750 60  0001 C CNN
F 1 "GND" H 1000 5850 60  0000 C CNN
F 2 "" H 1000 6000 60  0000 C CNN
F 3 "" H 1000 6000 60  0000 C CNN
	1    1000 6000
	1    0    0    -1  
$EndComp
$Comp
L LED D3
U 1 1
P 4300 7300
F 0 "D3" V 4346 7192 50  0000 R CNN
F 1 "grün" V 4255 7192 50  0000 R CNN
F 2 "LEDs:LED_0603" H 4300 7300 50  0001 C CNN
F 3 "" H 4300 7300 50  0000 C CNN
	1    4300 7300
	0    -1   -1   0   
$EndComp
$Comp
L GND #PWR057
U 1 1
P 4300 7500
F 0 "#PWR057" H 4300 7250 60  0001 C CNN
F 1 "GND" H 4300 7350 60  0000 C CNN
F 2 "" H 4300 7500 60  0000 C CNN
F 3 "" H 4300 7500 60  0000 C CNN
	1    4300 7500
	1    0    0    -1  
$EndComp
$Comp
L LED D4
U 1 1
P 4800 7300
F 0 "D4" V 4846 7192 50  0000 R CNN
F 1 "grün" V 4755 7192 50  0000 R CNN
F 2 "LEDs:LED_0603" H 4800 7300 50  0001 C CNN
F 3 "" H 4800 7300 50  0000 C CNN
	1    4800 7300
	0    -1   -1   0   
$EndComp
$Comp
L GND #PWR058
U 1 1
P 4800 7500
F 0 "#PWR058" H 4800 7250 60  0001 C CNN
F 1 "GND" H 4800 7350 60  0000 C CNN
F 2 "" H 4800 7500 60  0000 C CNN
F 3 "" H 4800 7500 60  0000 C CNN
	1    4800 7500
	1    0    0    -1  
$EndComp
$Comp
L R R9
U 1 1
P 4750 4900
F 0 "R9" V 4543 4900 50  0000 C CNN
F 1 "220" V 4634 4900 50  0000 C CNN
F 2 "Resistors_SMD:R_0603" V 4680 4900 50  0001 C CNN
F 3 "" H 4750 4900 50  0000 C CNN
	1    4750 4900
	0    1    1    0   
$EndComp
$Comp
L R R12
U 1 1
P 4750 5250
F 0 "R12" V 4543 5250 50  0000 C CNN
F 1 "220" V 4634 5250 50  0000 C CNN
F 2 "Resistors_SMD:R_0603" V 4680 5250 50  0001 C CNN
F 3 "" H 4750 5250 50  0000 C CNN
	1    4750 5250
	0    1    1    0   
$EndComp
Wire Wire Line
	3950 4800 4500 4800
Wire Wire Line
	3950 4700 4500 4700
Wire Wire Line
	4500 4600 3950 4600
Wire Wire Line
	2050 5000 1750 5000
Wire Wire Line
	3950 4900 4600 4900
Wire Wire Line
	5450 5850 3950 5850
Wire Wire Line
	4400 6200 3950 6200
Wire Wire Line
	3950 6300 4400 6300
Wire Wire Line
	4400 6400 3950 6400
Wire Wire Line
	1300 5750 2050 5750
Wire Wire Line
	5350 5100 3950 5100
Wire Wire Line
	3950 5000 5500 5000
Wire Wire Line
	5500 5000 5500 4850
Wire Wire Line
	5500 4850 5950 4850
Wire Wire Line
	5950 4850 5950 5100
Wire Wire Line
	6050 5850 5850 5850
Wire Wire Line
	1600 6700 1600 6650
Wire Wire Line
	1600 6650 1300 6650
Wire Wire Line
	1300 6650 1300 6700
Wire Wire Line
	1100 6700 1100 6400
Wire Wire Line
	1000 6700 1000 6400
Wire Wire Line
	900  6700 900  6400
Wire Wire Line
	4500 6000 3950 6000
Wire Wire Line
	3950 6100 4500 6100
Wire Wire Line
	5000 6000 5400 6000
Wire Wire Line
	5000 6100 5400 6100
Wire Wire Line
	5000 4600 6700 4600
Wire Wire Line
	5000 4700 6750 4700
Wire Wire Line
	5000 4800 6800 4800
Wire Wire Line
	6700 4600 6700 2700
Wire Wire Line
	6700 2700 7500 2700
Wire Wire Line
	7500 2800 6750 2800
Wire Wire Line
	6750 2800 6750 4700
Wire Wire Line
	6800 4800 6800 2900
Wire Wire Line
	6800 2900 7500 2900
Wire Wire Line
	9500 2400 8900 2400
Wire Wire Line
	9300 3800 9300 4250
Wire Wire Line
	9300 3800 9500 3800
Wire Wire Line
	6850 2300 6850 4100
Wire Wire Line
	6850 2300 7500 2300
Wire Wire Line
	1200 1350 1200 1200
Wire Wire Line
	1600 1100 2300 1100
Wire Wire Line
	2300 1100 2300 1200
Wire Wire Line
	4000 1100 3700 1100
Wire Wire Line
	3700 1200 4600 1200
Wire Wire Line
	4600 1100 4600 1400
Wire Wire Line
	4500 1100 6400 1100
Wire Wire Line
	3700 1400 4000 1400
Wire Wire Line
	4600 1400 4500 1400
Connection ~ 4600 1200
Wire Wire Line
	4000 1600 4950 1600
Wire Wire Line
	4000 1600 4000 1500
Wire Wire Line
	4000 1500 3700 1500
Connection ~ 4600 1100
Connection ~ 4800 1100
Connection ~ 5200 1100
Wire Wire Line
	1600 1250 1600 1100
Connection ~ 5800 1100
Wire Wire Line
	2200 1400 2200 1700
Wire Wire Line
	2200 1400 2300 1400
Wire Wire Line
	2300 1500 2200 1500
Connection ~ 2200 1500
Wire Wire Line
	2300 1600 2200 1600
Connection ~ 2200 1600
Connection ~ 4800 1600
Wire Wire Line
	1300 5850 2050 5850
Wire Wire Line
	8400 1050 7950 1050
Wire Wire Line
	7950 1150 8400 1150
Wire Wire Line
	4400 5650 3950 5650
Wire Wire Line
	3950 5750 4400 5750
Wire Wire Line
	4400 5350 3950 5350
Wire Wire Line
	3950 5250 4600 5250
Wire Wire Line
	9300 4250 8800 4250
Wire Wire Line
	6850 4100 7600 4100
Wire Wire Line
	8350 5900 9000 5900
Wire Wire Line
	9000 6000 8350 6000
Wire Wire Line
	8350 6100 9000 6100
Wire Wire Line
	8050 5900 7550 5900
Wire Wire Line
	8050 6000 7550 6000
Wire Wire Line
	7550 6100 8050 6100
Wire Wire Line
	9500 5900 10000 5900
Wire Wire Line
	10000 5900 10000 4800
Wire Wire Line
	10000 4800 6850 4800
Wire Wire Line
	6850 4800 6850 4350
Wire Wire Line
	6850 4350 7600 4350
Wire Wire Line
	7500 2400 6900 2400
Wire Wire Line
	6900 2400 6900 4750
Wire Wire Line
	6900 4750 10050 4750
Wire Wire Line
	10050 4750 10050 6000
Wire Wire Line
	10050 6000 9500 6000
Wire Wire Line
	9500 6100 9700 6100
Wire Wire Line
	6950 6200 9000 6200
Wire Wire Line
	6950 6200 6950 3950
Wire Wire Line
	6950 3950 7600 3950
Wire Wire Line
	1000 5750 1000 6000
Connection ~ 1000 5850
Wire Wire Line
	4900 5250 5000 5250
Wire Wire Line
	5000 5250 5000 6800
Wire Wire Line
	5000 6800 4300 6800
Wire Wire Line
	4300 6800 4300 7100
Wire Wire Line
	4800 7100 4800 6850
Wire Wire Line
	4800 6850 5050 6850
Wire Wire Line
	5050 6850 5050 4900
Wire Wire Line
	5050 4900 4900 4900
$Comp
L LED D5
U 1 1
P 5300 7300
F 0 "D5" V 5346 7192 50  0000 R CNN
F 1 "IR_EMITTER" V 5255 7192 50  0000 R CNN
F 2 "LEDs:LED_1206" H 5300 7300 50  0001 C CNN
F 3 "" H 5300 7300 50  0000 C CNN
	1    5300 7300
	0    -1   -1   0   
$EndComp
$Comp
L GND #PWR059
U 1 1
P 5300 7500
F 0 "#PWR059" H 5300 7250 60  0001 C CNN
F 1 "GND" H 5300 7350 60  0000 C CNN
F 2 "" H 5300 7500 60  0000 C CNN
F 3 "" H 5300 7500 60  0000 C CNN
	1    5300 7500
	1    0    0    -1  
$EndComp
Wire Wire Line
	5300 7100 5300 6100
Connection ~ 5300 6100
Wire Wire Line
	3950 6600 5950 6600
NoConn ~ 9500 6200
$Comp
L +5V #PWR060
U 1 1
P 8900 3700
F 0 "#PWR060" H 8900 3550 60  0001 C CNN
F 1 "+5V" H 8900 3840 60  0000 C CNN
F 2 "" H 8900 3700 60  0000 C CNN
F 3 "" H 8900 3700 60  0000 C CNN
	1    8900 3700
	1    0    0    -1  
$EndComp
$Comp
L +5V #PWR061
U 1 1
P 9000 5800
F 0 "#PWR061" H 9000 5650 60  0001 C CNN
F 1 "+5V" H 9000 5940 60  0000 C CNN
F 2 "" H 9000 5800 60  0000 C CNN
F 3 "" H 9000 5800 60  0000 C CNN
	1    9000 5800
	0    -1   -1   0   
$EndComp
$Comp
L +5V #PWR062
U 1 1
P 7600 4500
F 0 "#PWR062" H 7600 4350 60  0001 C CNN
F 1 "+5V" H 7600 4640 60  0000 C CNN
F 2 "" H 7600 4500 60  0000 C CNN
F 3 "" H 7600 4500 60  0000 C CNN
	1    7600 4500
	0    -1   -1   0   
$EndComp
Text Notes 600  250  0    60   ~ 0
Navigationsschalter\nhttp://de.farnell.com/multicomp/mcpl3-bc-v/navigationsschalter-3polig-smd/dp/1316993
$Comp
L MCPL3-BC-V U4
U 1 1
P 5500 3400
F 0 "U4" H 5500 3753 60  0000 C CNN
F 1 "MCPL3-BC-V" H 5500 3647 60  0000 C CNN
F 2 "PhilippsFootprints:MCPL3-AC-V" H 5400 3000 60  0001 C CNN
F 3 "" H 5400 3000 60  0000 C CNN
	1    5500 3400
	1    0    0    -1  
$EndComp
$Comp
L GND #PWR063
U 1 1
P 5900 3550
F 0 "#PWR063" H 5900 3300 60  0001 C CNN
F 1 "GND" H 5900 3400 60  0000 C CNN
F 2 "" H 5900 3550 60  0000 C CNN
F 3 "" H 5900 3550 60  0000 C CNN
	1    5900 3550
	1    0    0    -1  
$EndComp
Wire Wire Line
	5900 3350 5900 3550
Connection ~ 5900 3450
Text Label 4650 3400 0    60   ~ 0
up
Text Label 4650 3500 0    60   ~ 0
mode
Text Label 4650 3300 0    60   ~ 0
down
Wire Wire Line
	4650 3300 5100 3300
Wire Wire Line
	5100 3400 4650 3400
Wire Wire Line
	4650 3500 5100 3500
Wire Wire Line
	7500 2500 7200 2500
$Comp
L +5V #PWR064
U 1 1
P 5950 6400
F 0 "#PWR064" H 5950 6250 60  0001 C CNN
F 1 "+5V" H 5950 6540 60  0000 C CNN
F 2 "" H 5950 6400 60  0000 C CNN
F 3 "" H 5950 6400 60  0000 C CNN
	1    5950 6400
	0    -1   -1   0   
$EndComp
$EndSCHEMATC
